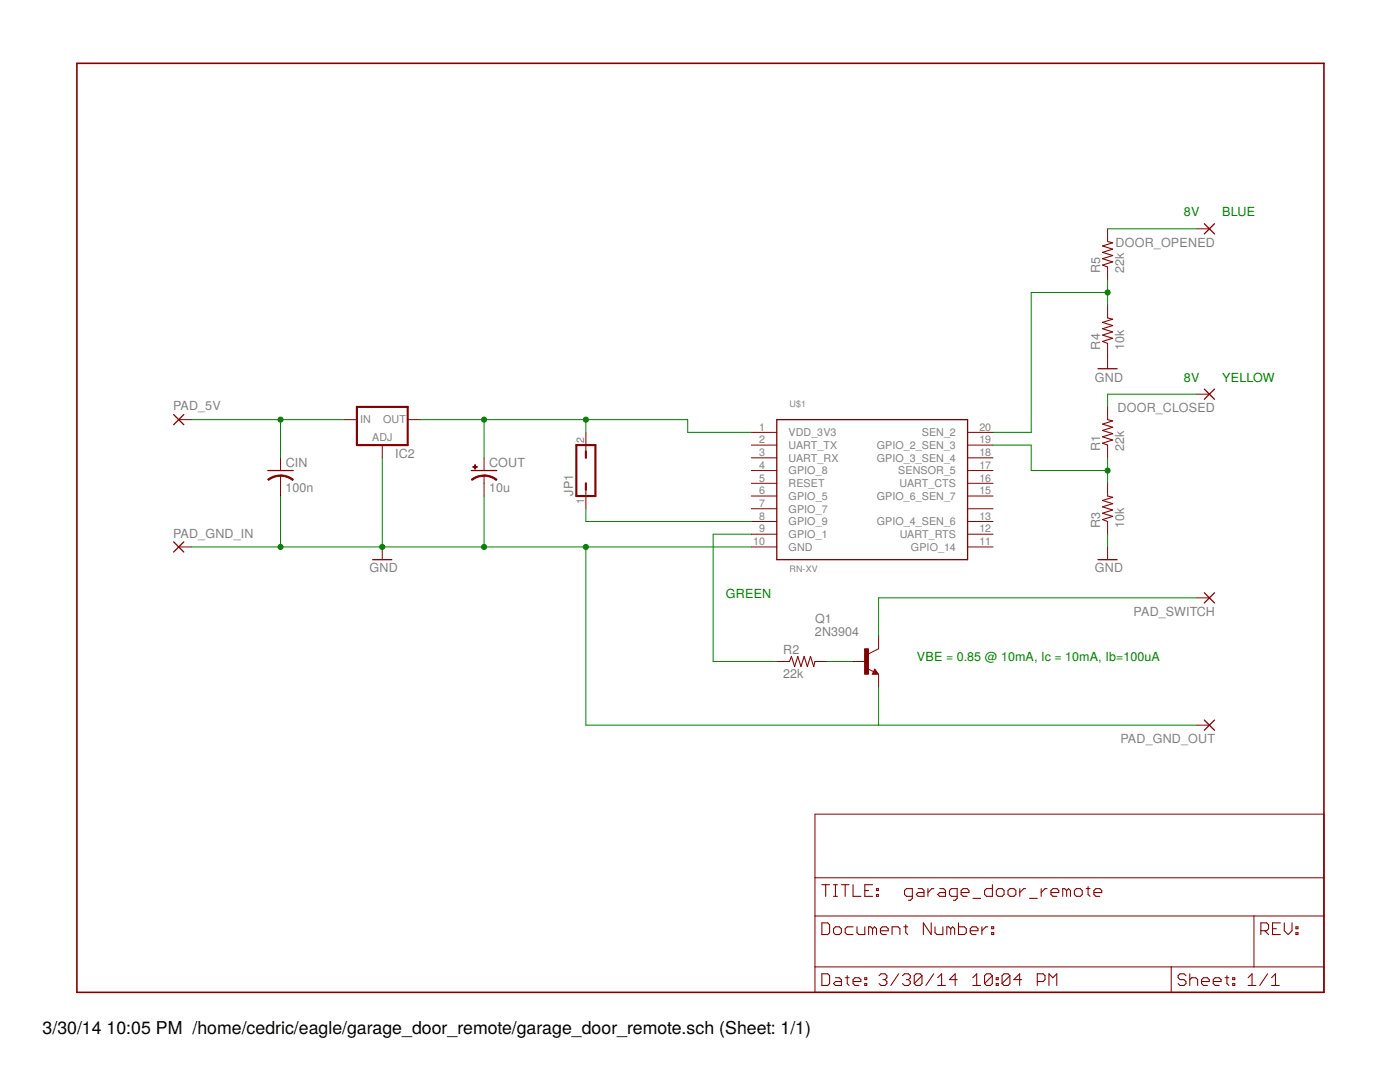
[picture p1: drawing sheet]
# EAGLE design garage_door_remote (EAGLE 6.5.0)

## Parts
CIN  100n  C-US025-024X044  [C025-024X044]
COUT  10u  CPOL-USE2,5-6E  [E2,5-6E]
DOOR_CLOSED  2,54/1,0  [2,54/1,0]
DOOR_OPENED  2,54/1,0  [2,54/1,0]
IC2  LM317TS  [317TS]
JP1  JP1Q  [JP1]
PAD_5V  2,54/1,0  [2,54/1,0]
PAD_GND_IN  2,54/1,0  [2,54/1,0]
PAD_GND_OUT  2,54/1,0  [2,54/1,0]
PAD_SWITCH  2,54/1,0  [2,54/1,0]
Q1  2N3904  [TO92]
R1  22k  R-US_0207/12  [0207/12]
R2  22k  R-US_0207/12  [0207/12]
R3  10k  R-US_0207/12  [0207/12]
R4  10k  R-US_0204/2V  [0204V]
R5  22k  R-US_0204/2V  [0204V]
U$1  RN-XV  [RN-XV]

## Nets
GND: CIN.2 COUT.- IC2.1(ADJ) PAD_GND_IN.1(P) PAD_GND_OUT.1(P) Q1.3(E) R3.1 R4.1 U$1.10(GND)
N$1: JP1.1 U$1.8(GPIO_9)
N$2: COUT.+ IC2.2(OUT) JP1.2 U$1.1(VDD_3V3)
N$3: Q1.2(B) R2.2
N$4: R1.1 R3.2 U$1.19(GPIO_2_SEN_3)
N$5: R4.2 R5.1 U$1.20(SEN_2)
N$6: R2.1 U$1.9(GPIO_1)
N$7: PAD_SWITCH.1(P) Q1.1(C)
N$8: CIN.1 IC2.3(IN) PAD_5V.1(P)
N$9: DOOR_OPENED.1(P) R5.2
N$10: DOOR_CLOSED.1(P) R1.2
Unconnected: U$1.2(UART_TX) U$1.3(UART_RX) U$1.4(GPIO_8) U$1.5(RESET) U$1.6(GPIO_5) U$1.7(GPIO_7) U$1.11(GPIO_14) U$1.12(UART_RTS) U$1.13(GPIO_4_SEN_6) U$1.14(NOT_USED) U$1.15(GPIO_6_SEN_7) U$1.16(UART_CTS) U$1.17(SENSOR_5) U$1.18(GPIO_3_SEN_4)

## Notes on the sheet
- 8V | BLUE
- 8V | YELLOW
- GREEN
- VBE = 0.85 @ 10mA, Ic = 10mA, Ib=100uA
